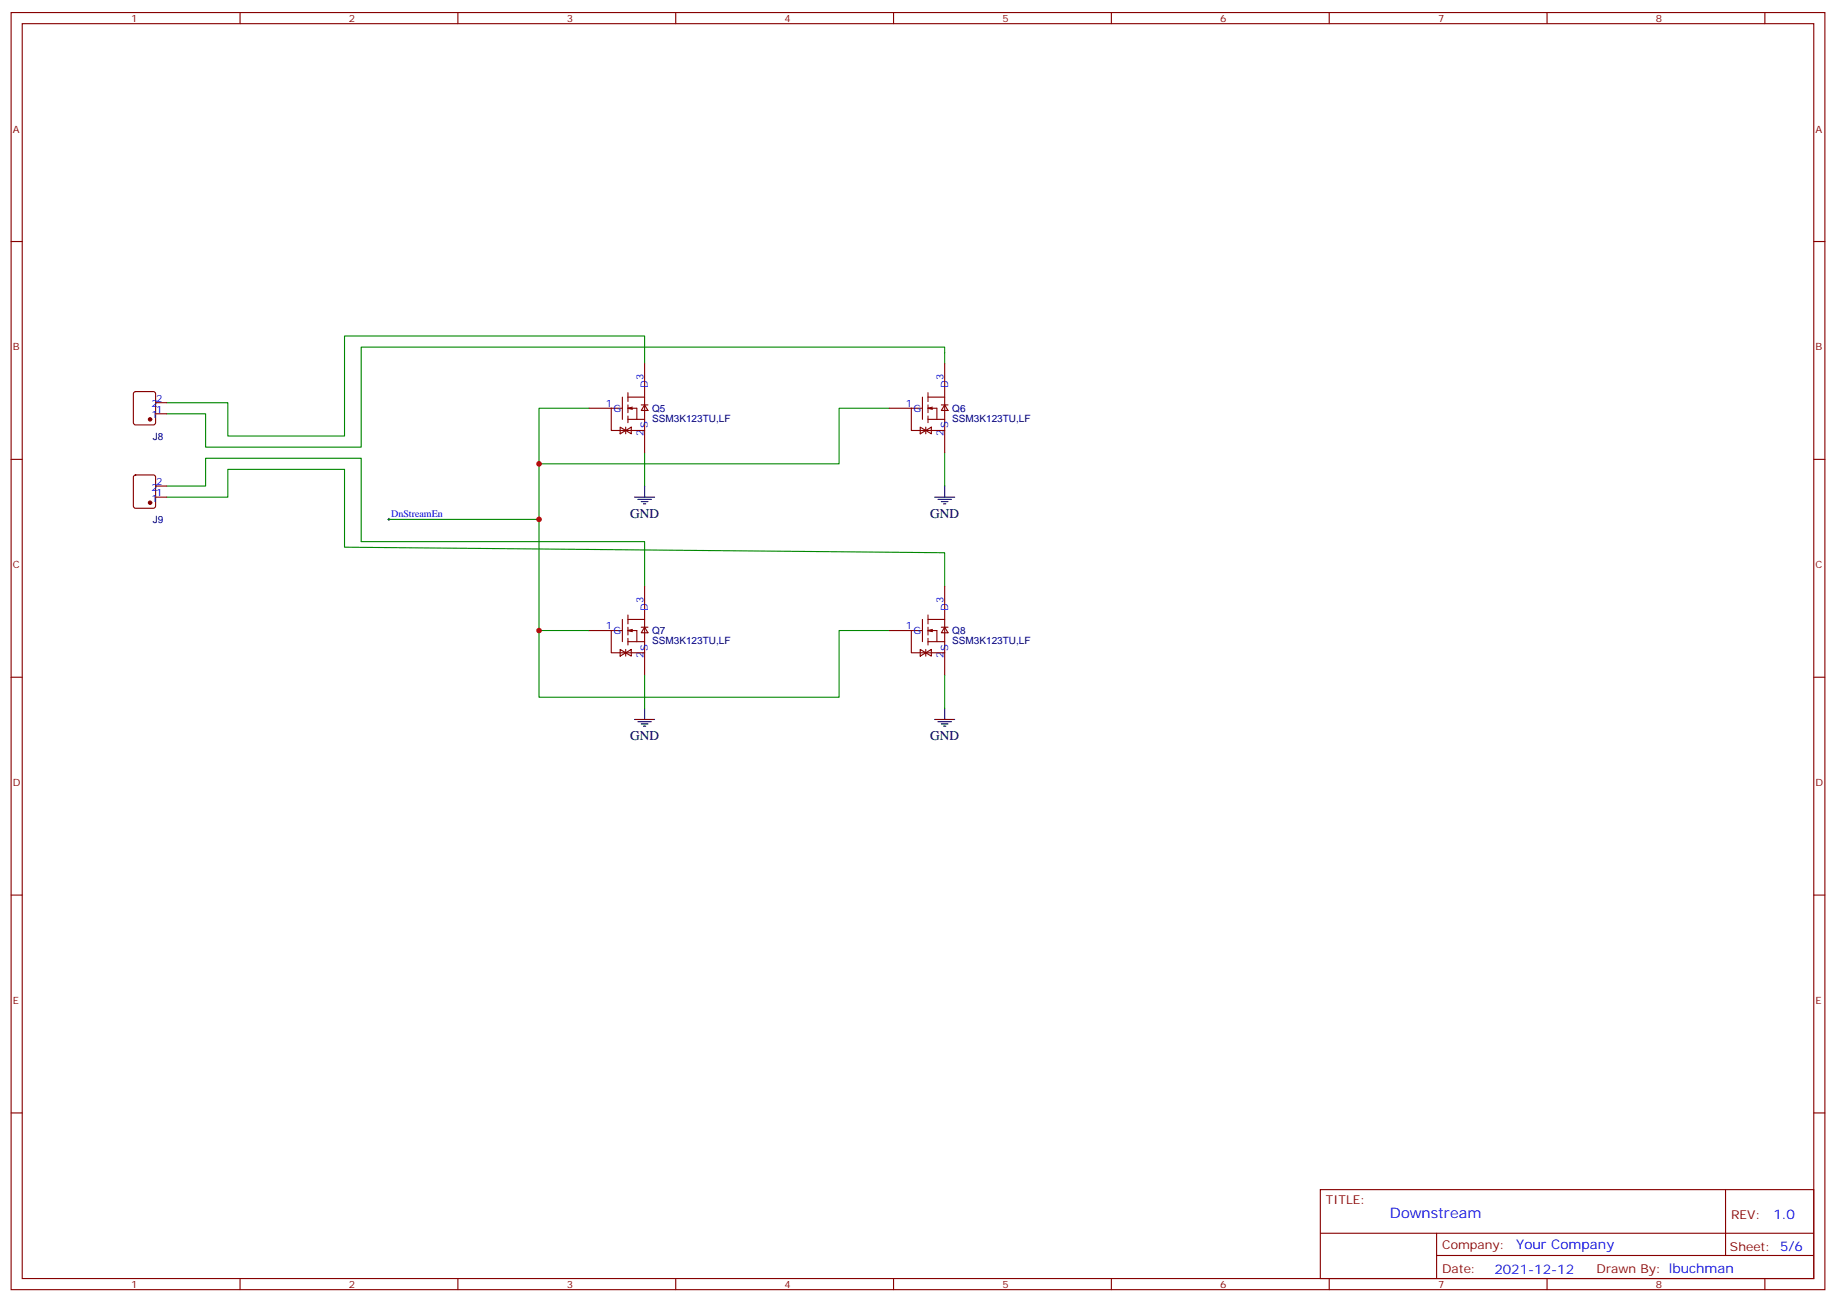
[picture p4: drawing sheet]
<svg xmlns="http://www.w3.org/2000/svg" width="583mm" height="413mm" viewBox="0 0 583 413" stroke-linecap="round" stroke-linejoin="round" font-family="sans-serif">
<g fill="none" stroke="#870000" stroke-width=".35">
<path d="M3.5 4h575.8v405.3h-575.8zM7.1 7.5h568.6v398.3h-568.6zM76.2 4v3.5M145.3 4v3.5M214.5 4v3.5M283.6 4v3.5M352.8 4v3.5M421.9 4v3.5M491.1 4v3.5M560.2 4v3.5M3.5 76.7h3.6M575.7 76.7h3.6"/>
<path d="M204.6 115.5v28.2M299.9 115.5v28.2M42.6 124.5l.4-.2h5.7l.6 .4 .1 9.5-.5 .6-5.9 .1-.6-.5-.1-9.4zM49.4 131.3h3.5M49.4 127.8h3.5M187 129.6h10.6M194 129.6v7h10.6M196.8 135.6l1.8 1-1.8 1.1zM197.6 126v7.1M198.6 136.6l1.8-1v2.1zM198.6 135.6v2.1M199.3 124.6v2.9"/>
<path d="M199.3 128.5v2.5M199.3 132v2.2M199.3 126h5.3M199.3 133.1h5.3M200.7 129.9l-1.4-.3h2.8v3.5M200.7 129.2l-1.4 .4M203.6 128.5h2.1M204.6 128.5l1.1 1.8h-2.1zM282.2 129.6h10.6M289.3 129.6v7h10.6M292.1 135.6l1.8 1-1.8 1.1zM292.8 126v7.1"/>
<path d="M293.9 136.6l1.7-1v2.1zM293.9 135.6v2.1M294.6 126h5.3M294.6 133.1h5.3M294.6 124.6v2.9M294.6 128.5v2.5M294.6 132v2.2M296 129.9l-1.4-.3h2.8v3.5M296 129.2l-1.4 .4M298.8 128.5h2.1M299.9 128.5l1 1.8h-2.1zM3.5 145.8h3.6"/>
<path d="M42.6 150.9l.4-.2h5.7l.6 .5 .1 9.4-.5 .7h-5.9l-.6-.4-.1-9.5zM49.4 157.8h3.5M49.4 154.3h3.5M575.7 145.8h3.6M197.6 196.6v7.1M199.3 195.2v2.8M199.3 199.1v2.4M199.3 196.6h5.3M200.7 199.8l-1.4 .3M203.6 199.1h2.1M204.6 199.1l1.1 1.7h-2.1zM204.6 186v28.2"/>
<path d="M292.8 196.6v7.1M294.6 195.2v2.8M294.6 199.1v2.4M294.6 196.6h5.3M296 199.8l-1.4 .3M298.8 199.1h2.1M299.9 199.1l1 1.7h-2.1zM299.9 186v28.2M3.5 214.9h3.6M187 200.1h10.6M194 200.1v7.1h10.6M196.8 206.1l1.8 1.1-1.8 1z"/>
<path d="M198.6 207.2l1.8-1.1v2.1zM198.6 206.1v2.1M199.3 202.6v2.1M199.3 203.7h5.3M200.7 200.5l-1.4-.4h2.8v3.6M282.2 200.1h10.6M289.3 200.1v7.1h10.6M292.1 206.1l1.8 1.1-1.8 1zM293.9 207.2l1.7-1.1v2.1zM293.9 206.1v2.1M294.6 202.6v2.1M294.6 203.7h5.3"/>
<path d="M296 200.5l-1.4-.4h2.8v3.6M575.7 214.9h3.6M3.5 284.1h3.6M575.7 284.1h3.6M3.5 353.2h3.6M575.7 353.2h3.6M419.1 377.6h156.6v28.2h-156.6zM547.7 377.6v20.9M419.1 391.4h156.5M456 398.5h119.6M456 391.4v14.1M76.2 405.8v3.5"/>
<path d="M145.3 405.8v3.5M214.5 405.8v3.5M283.6 405.8v3.5M352.8 405.8v3.5M421.9 405.8v3.5M491.1 405.8v3.5M560.2 405.8v3.5"/>
</g>
<path d="M204.6 115.5v-8.9h-95.2v31.8h-37.1v-10.6h-19.4M299.9 115.5v-5.3h-185.2v31.7h-49.4v-10.6h-12.4M187 129.6h-15.9v17.6h95.2v-17.6h15.9M52.9 154.3h12.4v-8.8h49.4v26.4h89.9v14.1M52.9 157.8h19.4v-8.8h37.1v24.7l190.5 1.7v10.6M171.1 147.2v17.7h-47.6M204.6 143.7v10.6M299.9 143.7v10.6M171.1 164.9v35.2M187 200.1h-15.9v21.2h95.2v-21.2h15.9M204.6 214.2v10.6M299.9 214.2v10.6" fill="none" stroke="#008700" stroke-width=".35"/>
<path d="M123.1 164.9h.7M123.5 164.5v.7" fill="none" stroke="#000" stroke-width=".32"/>
<g fill="none" stroke="#000" stroke-width=".35">
<path d="M201.4 157.8h6.4M202.5 158.5h4.2M203.6 159.2h2.1M204.3 159.9h.7M204.6 154.3v3.5M296.7 157.8h6.3M297.7 158.5h4.3M298.8 159.2h2.1M299.5 159.9h.7M299.9 154.3v3.5M201.4 228.4h6.4M202.5 229.1h4.2"/>
<path d="M203.6 229.8h2.1M204.3 230.5h.7M204.6 224.8v3.6M296.7 228.4h6.3M297.7 229.1h4.3M298.8 229.8h2.1M299.5 230.5h.7M299.9 224.8v3.6"/>
</g>
<g fill="#870000" stroke="#870000" stroke-width=".35">
<circle cx="47.6" cy="133.1" r=".53"/>
<circle cx="47.6" cy="159.6" r=".53"/>
</g>
<g fill="#c00">
<circle cx="171.1" cy="147.2" r=".88"/>
<circle cx="171.1" cy="164.9" r=".88"/>
<circle cx="171.1" cy="200.1" r=".88"/>
</g>
<text font-size="4.6" fill="#00f" x="441.2" y="386.6">Downstream</text>
<g font-size="4.2">
<text x="200" y="164.4">GND</text>
<text x="295.3" y="164.4">GND</text>
<text x="200" y="234.9">GND</text>
<text x="295.3" y="234.9">GND</text>
</g>
<g font-size="4.2" fill="#00f">
<text x="562.9" y="386.8">1.0</text>
<text x="481.3" y="396.4">Your Company</text>
<text x="474.4" y="404.2">2021-12-12</text>
</g>
<g font-size="3.9" fill="#800">
<text x="420.9" y="382.2">TITLE:</text>
<text x="549.5" y="386.8">REV:</text>
<text x="457.8" y="396.4">Company:</text>
<text x="549.1" y="397">Sheet: 5/6</text>
<text x="457.8" y="404">Date:</text>
<text x="506.8" y="404.1">Drawn By: lbuchman</text>
</g>
<g font-size="3.2" fill="#800">
<text x="41.6" y="7">1</text>
<text x="110.8" y="7">2</text>
<text x="179.9" y="7">3</text>
<text x="249.1" y="7">4</text>
<text x="318.2" y="7">5</text>
<text x="387.3" y="7">6</text>
<text x="456.5" y="7">7</text>
<text x="525.6" y="7">8</text>
<text x="4.1" y="42.1">A</text>
<text x="576.3" y="42.1">A</text>
<text x="4.1" y="111.2">B</text>
<text x="576.3" y="111.2">B</text>
<text x="4.1" y="180.4">C</text>
<text x="576.3" y="180.4">C</text>
<text x="4.1" y="249.5">D</text>
<text x="576.3" y="249.5">D</text>
<text x="4.1" y="318.7">E</text>
<text x="576.3" y="318.7">E</text>
<text x="41.6" y="408.8">1</text>
<text x="110.8" y="408.8">2</text>
<text x="179.9" y="408.8">3</text>
<text x="249.1" y="408.8">4</text>
<text x="318.2" y="408.8">5</text>
<text x="387.3" y="408.8">6</text>
<text x="456.5" y="408.8">7</text>
<text x="525.6" y="408.8">8</text>
</g>
<g font-size="3.2" fill="#00f">
<text x="204.3" y="120.8" transform="rotate(-90 204.3 120.8)">3</text>
<text x="205.7" y="123.2" transform="rotate(-90 205.7 123.2)">D</text>
<text x="299.5" y="120.8" transform="rotate(-90 299.5 120.8)">3</text>
<text x="300.9" y="123.2" transform="rotate(-90 300.9 123.2)">D</text>
<text x="48.1" y="129.2">2</text>
<text x="49.6" y="131">1</text>
<text x="49.6" y="127.5">2</text>
<text x="192.3" y="129.2">1</text>
<text x="194.7" y="130.6">G</text>
<text x="287.5" y="129.2">1</text>
<text x="290" y="130.6">G</text>
<text x="48.1" y="132.8">1</text>
<text x="205.7" y="135.9" transform="rotate(-90 205.7 135.9)">S</text>
<text x="300.9" y="135.9" transform="rotate(-90 300.9 135.9)">S</text>
<text x="204.3" y="138.4" transform="rotate(-90 204.3 138.4)">2</text>
<text x="299.5" y="138.4" transform="rotate(-90 299.5 138.4)">2</text>
<text x="48.1" y="155.7">2</text>
<text x="49.6" y="153.9">2</text>
<text x="48.1" y="159.2">1</text>
<text x="49.6" y="157.4">1</text>
<text x="124.2" y="164">DnStreamEn</text>
<text x="204.3" y="191.3" transform="rotate(-90 204.3 191.3)">3</text>
<text x="299.5" y="191.3" transform="rotate(-90 299.5 191.3)">3</text>
<text x="205.7" y="193.8" transform="rotate(-90 205.7 193.8)">D</text>
<text x="300.9" y="193.8" transform="rotate(-90 300.9 193.8)">D</text>
<text x="192.3" y="199.8">1</text>
<text x="194.7" y="201.2">G</text>
<text x="287.5" y="199.8">1</text>
<text x="290" y="201.2">G</text>
<text x="204.3" y="209" transform="rotate(-90 204.3 209)">2</text>
<text x="205.7" y="206.5" transform="rotate(-90 205.7 206.5)">S</text>
<text x="299.5" y="209" transform="rotate(-90 299.5 209)">2</text>
<text x="300.9" y="206.5" transform="rotate(-90 300.9 206.5)">S</text>
</g>
<g font-size="3.2" fill="#000080">
<text x="207" y="130.8">Q5</text>
<text x="302.3" y="130.8">Q6</text>
<text x="207" y="133.9">SSM3K123TU,LF</text>
<text x="302.3" y="133.9">SSM3K123TU,LF</text>
<text x="48.5" y="139.5">J8</text>
<text x="48.5" y="166">J9</text>
<text x="207" y="201.3">Q7</text>
<text x="302.3" y="201.3">Q8</text>
<text x="207" y="204.4">SSM3K123TU,LF</text>
<text x="302.3" y="204.4">SSM3K123TU,LF</text>
</g>
</svg>
